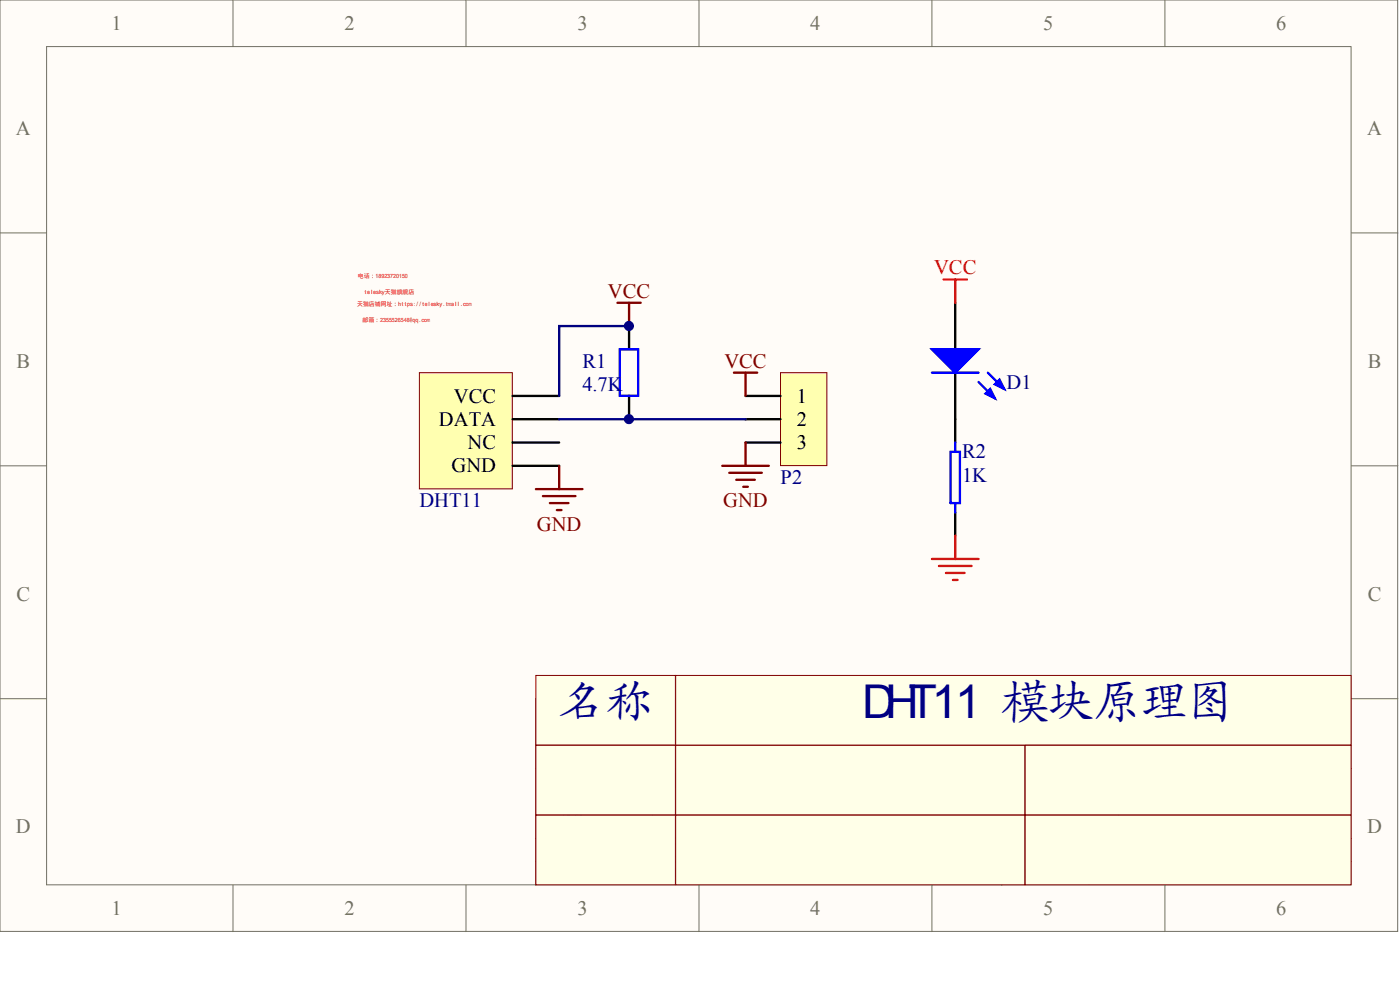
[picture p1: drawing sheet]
<svg xmlns="http://www.w3.org/2000/svg" width="840mm" height="594mm" viewBox="0 0 840 594" stroke-linecap="round" stroke-linejoin="round" font-family="sans-serif">
<g fill="#fffcf8" stroke="#716f64" stroke-width=".6">
<path d="M0 0h838v558h-838z"/>
<path d="M28 28h782v502h-782z"/>
</g>
<g fill="none" stroke="#716f64" stroke-width=".6">
<path d="M140 0v28M279 0v28M419 0v28M559 0v28M699 0v28M0 140h28M810 140h28M0 279h28M810 279h28M0 419h28M810 419h28M140 531v27"/>
<path d="M279 531v27M419 531v27M559 531v27M699 531v27"/>
</g>
<path d="M810 419h-489v112M321 461h489M391 461v42M671 461v42M321 503h489M321 517h489M601 503v28" fill="none" stroke="#000" stroke-width=".6"/>
<path d="M252 223h55v70h-55z" fill="#ffffb0" stroke="#800000" stroke-width=".6"/>
<path d="M307 237h28M307 251h28M307 265h28M307 279h28" fill="none" stroke="#000" stroke-width="1.4"/>
<path d="M468 223h28v56h-28z" fill="#ffffb0" stroke="#800000" stroke-width=".6"/>
<path d="M377 195v14M573 182v27M377 237v14M447 237h21M573 223v42M447 251h21M447 265h21M573 307v14" fill="none" stroke="#000" stroke-width="1.4"/>
<path d="M372 209h11v28h-11zM559 223h28M587 229l10 10M592 223l10 10M570 271h6v31h-6zM573 265v6M573 302v5" fill="none" stroke="#00f" stroke-width="1.4"/>
<g fill="none" stroke="#800000" stroke-width="1.4">
<path d="M370 182h14M377 182v13M440 223h14M447 223v14M335 279v14M433 279h28M447 265v14M321 293h28M326 297h19M437 283h20M442 288h11M446 292h3"/>
<path d="M330 302h11M334 306h3"/>
</g>
<path d="M377 195h-42v42M335 251h112" fill="none" stroke="#000080" stroke-width="1.4"/>
<g fill="#00f" stroke="#00f" stroke-width="1.4">
<path d="M559 209h28l-14 14z"/>
<path d="M591 236l3-3 3 6z"/>
<path d="M597 230l2-2 3 5z"/>
</g>
<path d="M566 168h14M573 168v14M559 335h28M563 339h20M573 321v14M567 343h11M571 348h3" fill="none" stroke="#f00" stroke-width="1.4"/>
<g fill="#ffffe8" stroke="#800000" stroke-width=".6">
<path d="M321 405h84v42h-84z"/>
<path d="M321 447h84v42h-84z"/>
<path d="M405 447h210v42h-210z"/>
<path d="M321 489h84v41h-84z"/>
<path d="M405 489h210v41h-210z"/>
<path d="M405 405h405v42h-405z"/>
<path d="M615 447h195v42h-195z"/>
<path d="M615 489h195v41h-195z"/>
</g>
<g fill="#000080" stroke="#000080" stroke-width=".6">
<circle cx="377" cy="251" r="2.7"/>
<circle cx="377" cy="195" r="2.7"/>
</g>
<g font-size="27.9" fill="#000080">
<text x="335" y="430">名称</text>
<text x="517" y="430">DHT11 模块原理图</text>
</g>
<g font-size="12.3" fill="#716f64">
<text x="67" y="18">1</text>
<text x="207" y="18">2</text>
<text x="346" y="18">3</text>
<text x="486" y="18">4</text>
<text x="626" y="18">5</text>
<text x="765" y="18">6</text>
<text x="10" y="81">A</text>
<text x="820" y="81">A</text>
<text x="10" y="220">B</text>
<text x="820" y="220">B</text>
<text x="10" y="360">C</text>
<text x="820" y="360">C</text>
<text x="10" y="500">D</text>
<text x="820" y="500">D</text>
<text x="67" y="549">1</text>
<text x="207" y="549">2</text>
<text x="346" y="549">3</text>
<text x="486" y="549">4</text>
<text x="626" y="549">5</text>
<text x="765" y="549">6</text>
</g>
<text font-size="12.3" fill="#f00" x="560" y="165">VCC</text>
<g font-size="12.3" fill="#800000">
<text x="365" y="178">VCC</text>
<text x="434" y="220">VCC</text>
<text x="434" y="304">GND</text>
<text x="322" y="318">GND</text>
</g>
<g font-size="12.3" fill="#000080">
<text x="349" y="220">R1</text>
<text x="604" y="233">D1</text>
<text x="349" y="234">4.7K</text>
<text x="577" y="275">R2</text>
<text x="468" y="290">P2</text>
<text x="577" y="289">1K</text>
<text x="252" y="304">DHT11</text>
</g>
<g font-size="12.3">
<text x="272" y="241">VCC</text>
<text x="478" y="241">1</text>
<text x="263" y="255">DATA</text>
<text x="478" y="255">2</text>
<text x="280" y="269">NC</text>
<text x="478" y="269">3</text>
<text x="271" y="283">GND</text>
<text x="328" y="430">Title</text>
<text x="398" y="472">Number</text>
<text x="335" y="493">A4</text>
<text x="391" y="514">2012-2-14</text>
<text x="391" y="528">D:\</text>
<text x="608" y="528">Drawn By:</text>
</g>
<g font-size="3.5" fill="#f00">
<text x="215" y="167">电话：18923720150</text>
<text x="218" y="176">telesky天猫旗舰店</text>
<text x="214" y="183">天猫店铺网址：https://telesky.tmall.com</text>
<text x="217" y="193">邮箱：2355526548@qq.com</text>
</g>
</svg>
